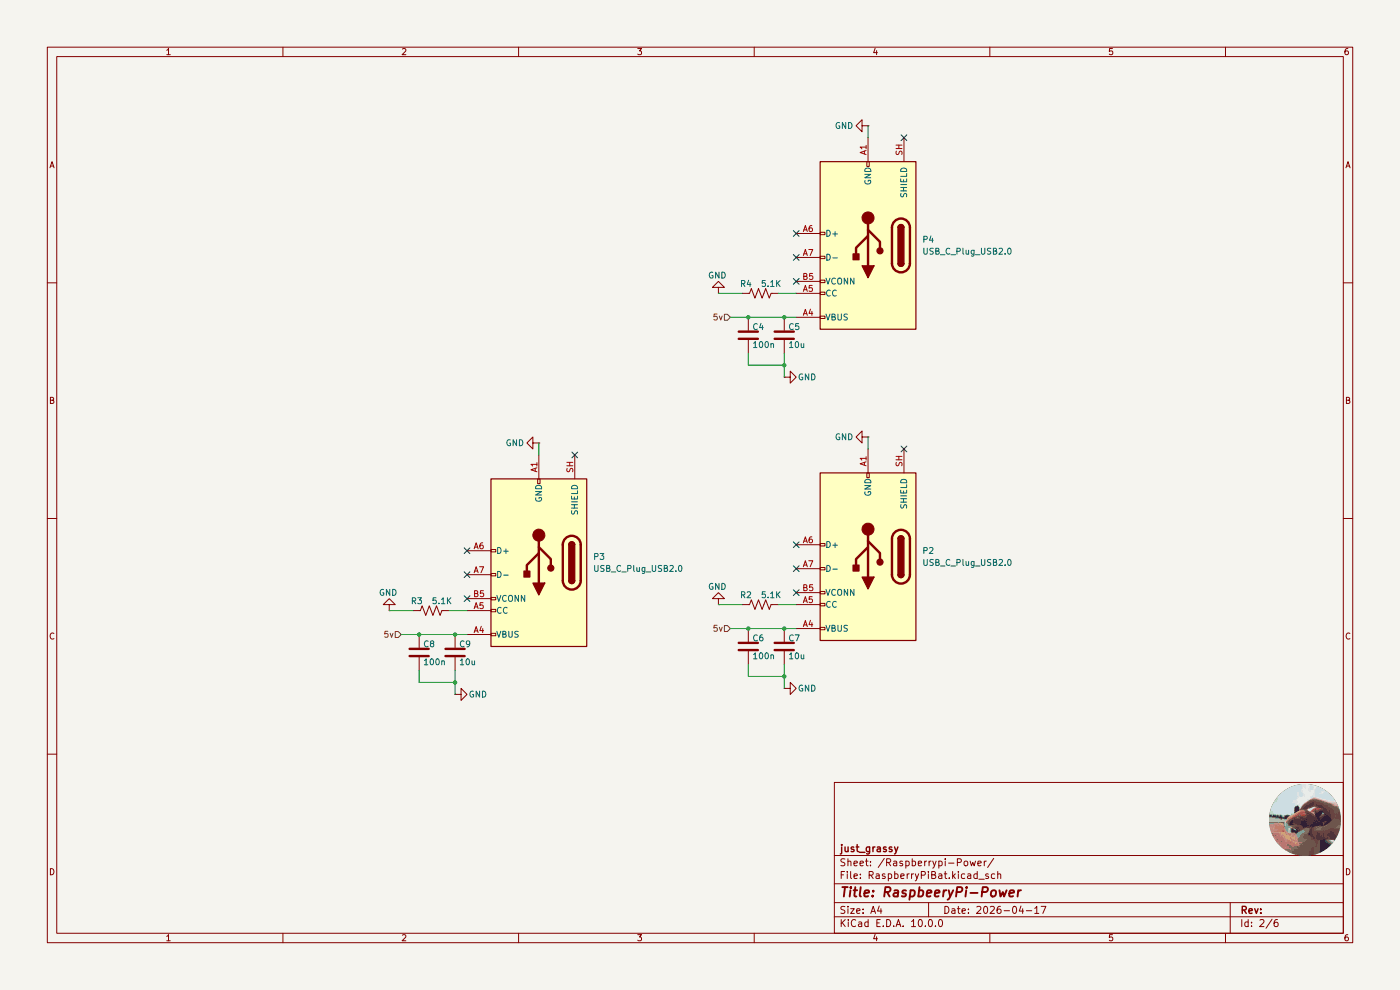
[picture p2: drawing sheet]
(kicad_sch
 (version 20260306)
 (generator "eeschema")
 (generator_version "10.0")
 (paper "A4")
 (title_block
  (title "RaspbeeryPi-Power")
  (date "2026-04-17")
  (company "just_grassy"))
 (lib_symbols
  (symbol "Connector:USB_C_Plug_USB2.0"
   (pin_names
    (offset 1.016)) (exclude_from_sim no) (in_bom yes) (on_board yes)
   (in_pos_files yes)
   (duplicate_pin_numbers_are_jumpers no)
   (property "Reference" "P" (at -10.16 19.05 0) (show_name no) (do_not_autoplace no) (effects (font (size 1.27 1.27)) (justify left)))
   (property "Value" "USB_C_Plug_USB2.0" (at 12.7 19.05 0) (show_name no) (do_not_autoplace no) (effects (font (size 1.27 1.27)) (justify right)))
   (property "Footprint" "" (at 3.81 0 0) (show_name no) (do_not_autoplace no) (hide yes) (effects (font (size 1.27 1.27))))
   (property "Datasheet" "https://www.usb.org/sites/default/files/documents/usb_type-c.zip" (at 3.81 0 0) (show_name no) (do_not_autoplace no) (hide yes) (effects (font (size 1.27 1.27))))
   (property "Description" "USB 2.0-only Type-C Plug connector" (at 0 0 0) (show_name no) (do_not_autoplace no) (hide yes) (effects (font (size 1.27 1.27))))
   (symbol "USB_C_Plug_USB2.0_0_0"
    (rectangle (start -0.254 -17.78) (end 0.254 -16.764) (stroke (width 0) (type default)) (fill (type none)))
    (rectangle (start 10.16 15.494) (end 9.144 14.986) (stroke (width 0) (type default)) (fill (type none)))
    (rectangle (start 10.16 10.414) (end 9.144 9.906) (stroke (width 0) (type default)) (fill (type none)))
    (rectangle (start 10.16 7.874) (end 9.144 7.366) (stroke (width 0) (type default)) (fill (type none)))
    (rectangle (start 10.16 2.794) (end 9.144 2.286) (stroke (width 0) (type default)) (fill (type none)))
    (rectangle (start 10.16 -2.286) (end 9.144 -2.794) (stroke (width 0) (type default)) (fill (type none))))
   (symbol "USB_C_Plug_USB2.0_0_1"
    (rectangle (start -10.16 17.78) (end 10.16 -17.78) (stroke (width 0.254) (type default)) (fill (type background)))
    (polyline (pts (xy -8.89 -3.81) (xy -8.89 3.81)) (stroke (width 0.508) (type default)) (fill (type none)))
    (rectangle (start -7.62 -3.81) (end -6.35 3.81) (stroke (width 0.254) (type default)) (fill (type outline)))
    (arc (start -7.62 3.81) (mid -6.985 4.4423) (end -6.35 3.81) (stroke (width 0.254) (type default)) (fill (type none)))
    (arc (start -7.62 3.81) (mid -6.985 4.4423) (end -6.35 3.81) (stroke (width 0.254) (type default)) (fill (type outline)))
    (arc (start -8.89 3.81) (mid -6.985 5.7067) (end -5.08 3.81) (stroke (width 0.508) (type default)) (fill (type none)))
    (arc (start -5.08 -3.81) (mid -6.985 -5.7067) (end -8.89 -3.81) (stroke (width 0.508) (type default)) (fill (type none)))
    (arc (start -6.35 -3.81) (mid -6.985 -4.4423) (end -7.62 -3.81) (stroke (width 0.254) (type default)) (fill (type none)))
    (arc (start -6.35 -3.81) (mid -6.985 -4.4423) (end -7.62 -3.81) (stroke (width 0.254) (type default)) (fill (type outline)))
    (polyline (pts (xy -5.08 3.81) (xy -5.08 -3.81)) (stroke (width 0.508) (type default)) (fill (type none)))
    (circle (center -2.54 1.143) (radius 0.635) (stroke (width 0.254) (type default)) (fill (type outline)))
    (polyline (pts (xy -1.27 4.318) (xy 0 6.858) (xy 1.27 4.318) (xy -1.27 4.318)) (stroke (width 0.254) (type default)) (fill (type outline)))
    (polyline (pts (xy 0 -2.032) (xy 2.54 0.508) (xy 2.54 1.778)) (stroke (width 0.508) (type default)) (fill (type none)))
    (polyline (pts (xy 0 -3.302) (xy -2.54 -0.762) (xy -2.54 0.508)) (stroke (width 0.508) (type default)) (fill (type none)))
    (polyline (pts (xy 0 -5.842) (xy 0 4.318)) (stroke (width 0.508) (type default)) (fill (type none)))
    (circle (center 0 -5.842) (radius 1.27) (stroke (width 0) (type default)) (fill (type outline)))
    (rectangle (start 1.905 1.778) (end 3.175 3.048) (stroke (width 0.254) (type default)) (fill (type outline))))
   (symbol "USB_C_Plug_USB2.0_1_1"
    (pin passive line (at 0 -22.86 90) (length 5.08) (name "GND" (effects (font (size 1.27 1.27)))) (number "A1" (effects (font (size 1.27 1.27)))))
    (pin passive line (at 15.24 15.24 180) (length 5.08) (name "VBUS" (effects (font (size 1.27 1.27)))) (number "A4" (effects (font (size 1.27 1.27)))))
    (pin bidirectional line (at 15.24 10.16 180) (length 5.08) (name "CC" (effects (font (size 1.27 1.27)))) (number "A5" (effects (font (size 1.27 1.27)))))
    (pin bidirectional line (at 15.24 -2.54 180) (length 5.08) (name "D+" (effects (font (size 1.27 1.27)))) (number "A6" (effects (font (size 1.27 1.27)))))
    (pin bidirectional line (at 15.24 2.54 180) (length 5.08) (name "D-" (effects (font (size 1.27 1.27)))) (number "A7" (effects (font (size 1.27 1.27)))))
    (pin passive line (at 15.24 15.24 180) (length 5.08) (hide yes) (name "VBUS" (effects (font (size 1.27 1.27)))) (number "A9" (effects (font (size 1.27 1.27)))))
    (pin passive line (at 0 -22.86 90) (length 5.08) (hide yes) (name "GND" (effects (font (size 1.27 1.27)))) (number "A12" (effects (font (size 1.27 1.27)))))
    (pin passive line (at 0 -22.86 90) (length 5.08) (hide yes) (name "GND" (effects (font (size 1.27 1.27)))) (number "B1" (effects (font (size 1.27 1.27)))))
    (pin passive line (at 15.24 15.24 180) (length 5.08) (hide yes) (name "VBUS" (effects (font (size 1.27 1.27)))) (number "B4" (effects (font (size 1.27 1.27)))))
    (pin bidirectional line (at 15.24 7.62 180) (length 5.08) (name "VCONN" (effects (font (size 1.27 1.27)))) (number "B5" (effects (font (size 1.27 1.27)))))
    (pin passive line (at 15.24 15.24 180) (length 5.08) (hide yes) (name "VBUS" (effects (font (size 1.27 1.27)))) (number "B9" (effects (font (size 1.27 1.27)))))
    (pin passive line (at 0 -22.86 90) (length 5.08) (hide yes) (name "GND" (effects (font (size 1.27 1.27)))) (number "B12" (effects (font (size 1.27 1.27)))))
    (pin passive line (at -7.62 -22.86 90) (length 5.08) (name "SHIELD" (effects (font (size 1.27 1.27)))) (number "SH" (effects (font (size 1.27 1.27))))))
   (embedded_fonts no))
  (symbol "Device:C"
   (pin_numbers (hide yes))
   (pin_names
    (offset 0.254)) (exclude_from_sim no) (in_bom yes) (on_board yes)
   (in_pos_files yes)
   (duplicate_pin_numbers_are_jumpers no)
   (property "Reference" "C" (at 0.635 2.54 0) (show_name no) (do_not_autoplace no) (effects (font (size 1.27 1.27)) (justify left)))
   (property "Value" "C" (at 0.635 -2.54 0) (show_name no) (do_not_autoplace no) (effects (font (size 1.27 1.27)) (justify left)))
   (property "Footprint" "" (at 0.9652 -3.81 0) (show_name no) (do_not_autoplace no) (hide yes) (effects (font (size 1.27 1.27))))
   (property "Datasheet" "" (at 0 0 0) (show_name no) (do_not_autoplace no) (hide yes) (effects (font (size 1.27 1.27))))
   (property "Description" "Unpolarized capacitor" (at 0 0 0) (show_name no) (do_not_autoplace no) (hide yes) (effects (font (size 1.27 1.27))))
   (symbol "C_0_1"
    (polyline (pts (xy -2.032 0.762) (xy 2.032 0.762)) (stroke (width 0.508) (type default)) (fill (type none)))
    (polyline (pts (xy -2.032 -0.762) (xy 2.032 -0.762)) (stroke (width 0.508) (type default)) (fill (type none))))
   (symbol "C_1_1"
    (pin passive line (at 0 3.81 270) (length 2.794) (name "" (effects (font (size 1.27 1.27)))) (number "1" (effects (font (size 1.27 1.27)))))
    (pin passive line (at 0 -3.81 90) (length 2.794) (name "" (effects (font (size 1.27 1.27)))) (number "2" (effects (font (size 1.27 1.27))))))
   (embedded_fonts no))
  (symbol "PCM_SparkFun-Resistor:R"
   (pin_numbers (hide yes))
   (pin_names
    (offset 0)) (exclude_from_sim no) (in_bom yes) (on_board yes)
   (in_pos_files yes)
   (duplicate_pin_numbers_are_jumpers no)
   (property "Reference" "R" (at 0 -2.54 0) (show_name no) (do_not_autoplace no) (effects (font (size 1.27 1.27))))
   (property "Value" "1k" (at 0 2.54 0) (show_name no) (do_not_autoplace no) (effects (font (size 1.27 1.27))))
   (property "Footprint" "PCM_SparkFun-Resistor:R_0603_1608Metric" (at 0 -4.572 0) (show_name no) (do_not_autoplace no) (hide yes) (effects (font (size 1.27 1.27))))
   (property "Datasheet" "https://www.vishay.com/docs/20035/dcrcwe3.pdf" (at -1.27 -8.89 0) (show_name no) (do_not_autoplace no) (hide yes) (effects (font (size 1.27 1.27))))
   (property "Description" "Resistor" (at 0 -11.43 0) (show_name no) (do_not_autoplace no) (hide yes) (effects (font (size 1.27 1.27))))
   (property "PROD_ID" "RES-07856" (at 0 -6.858 0) (show_name no) (do_not_autoplace no) (hide yes) (effects (font (size 1.27 1.27))))
   (symbol "R_0_1"
    (polyline (pts (xy -2.286 0) (xy -2.54 0)) (stroke (width 0) (type default)) (fill (type none)))
    (polyline (pts (xy -0.762 0) (xy -1.143 -1.016) (xy -1.524 0) (xy -1.905 1.016) (xy -2.286 0)) (stroke (width 0) (type default)) (fill (type none)))
    (polyline (pts (xy 0.762 0) (xy 0.381 -1.016) (xy 0 0) (xy -0.381 1.016) (xy -0.762 0)) (stroke (width 0) (type default)) (fill (type none)))
    (polyline (pts (xy 2.286 0) (xy 2.54 0)) (stroke (width 0) (type default)) (fill (type none)))
    (polyline (pts (xy 2.286 0) (xy 1.905 -1.016) (xy 1.524 0) (xy 1.143 1.016) (xy 0.762 0)) (stroke (width 0) (type default)) (fill (type none))))
   (symbol "R_1_1"
    (pin passive line (at 3.81 0 180) (length 1.27) (name "" (effects (font (size 1.27 1.27)))) (number "1" (effects (font (size 1.27 1.27)))))
    (pin passive line (at -3.81 0 0) (length 1.27) (name "" (effects (font (size 1.27 1.27)))) (number "2" (effects (font (size 1.27 1.27))))))
   (embedded_fonts no))
  (symbol "power:GND"
   (power global)
   (pin_numbers (hide yes))
   (pin_names
    (offset 0) (hide yes)) (exclude_from_sim no) (in_bom yes) (on_board yes)
   (in_pos_files yes)
   (duplicate_pin_numbers_are_jumpers no)
   (property "Reference" "#PWR" (at 0 -6.35 0) (show_name no) (do_not_autoplace no) (hide yes) (effects (font (size 1.27 1.27))))
   (property "Value" "GND" (at 0 -3.81 0) (show_name no) (do_not_autoplace no) (effects (font (size 1.27 1.27))))
   (property "Footprint" "" (at 0 0 0) (show_name no) (do_not_autoplace no) (hide yes) (effects (font (size 1.27 1.27))))
   (property "Datasheet" "" (at 0 0 0) (show_name no) (do_not_autoplace no) (hide yes) (effects (font (size 1.27 1.27))))
   (property "Description" "Power symbol creates a global label with name \"GND\" , ground" (at 0 0 0) (show_name no) (do_not_autoplace no) (hide yes) (effects (font (size 1.27 1.27))))
   (symbol "GND_0_1"
    (polyline (pts (xy 0 0) (xy 0 -1.27) (xy 1.27 -1.27) (xy 0 -2.54) (xy -1.27 -1.27) (xy 0 -1.27)) (stroke (width 0) (type default)) (fill (type none))))
   (symbol "GND_1_1"
    (pin power_in line (at 0 0 270) (length 0) (name "" (effects (font (size 1.27 1.27)))) (number "1" (effects (font (size 1.27 1.27))))))
   (embedded_fonts no)))
 (junction
  (at 166.37 133.35)
  (diameter 0)
  (color 0 0 0 0))
 (junction
  (at 166.37 77.47)
  (diameter 0)
  (color 0 0 0 0))
 (junction
  (at 158.75 133.35)
  (diameter 0)
  (color 0 0 0 0))
 (junction
  (at 166.37 67.31)
  (diameter 0)
  (color 0 0 0 0))
 (junction
  (at 96.52 144.78)
  (diameter 0)
  (color 0 0 0 0))
 (junction
  (at 88.9 134.62)
  (diameter 0)
  (color 0 0 0 0))
 (junction
  (at 158.75 67.31)
  (diameter 0)
  (color 0 0 0 0))
 (junction
  (at 166.37 143.51)
  (diameter 0)
  (color 0 0 0 0))
 (junction
  (at 96.52 134.62)
  (diameter 0)
  (color 0 0 0 0))
 (no_connect
  (at 191.77 29.21))
 (no_connect
  (at 99.06 127))
 (no_connect
  (at 99.06 121.92))
 (no_connect
  (at 121.92 96.52))
 (no_connect
  (at 168.91 120.65))
 (no_connect
  (at 191.77 95.25))
 (no_connect
  (at 168.91 125.73))
 (no_connect
  (at 99.06 116.84))
 (no_connect
  (at 168.91 54.61))
 (no_connect
  (at 168.91 49.53))
 (no_connect
  (at 168.91 115.57))
 (no_connect
  (at 168.91 59.69))
 (wire
  (pts (xy 88.9 144.78) (xy 96.52 144.78))
  (stroke (width 0) (type default)))
 (wire
  (pts (xy 166.37 67.31) (xy 168.91 67.31))
  (stroke (width 0) (type default)))
 (wire
  (pts (xy 158.75 77.47) (xy 166.37 77.47))
  (stroke (width 0) (type default)))
 (wire
  (pts (xy 154.94 133.35) (xy 158.75 133.35))
  (stroke (width 0) (type default)))
 (wire
  (pts (xy 158.75 143.51) (xy 166.37 143.51))
  (stroke (width 0) (type default)))
 (wire
  (pts (xy 96.52 144.78) (xy 96.52 147.32))
  (stroke (width 0) (type default)))
 (wire
  (pts (xy 96.52 134.62) (xy 99.06 134.62))
  (stroke (width 0) (type default)))
 (wire
  (pts (xy 95.25 129.54) (xy 99.06 129.54))
  (stroke (width 0) (type default)))
 (wire
  (pts (xy 166.37 77.47) (xy 166.37 80.01))
  (stroke (width 0) (type default)))
 (wire
  (pts (xy 166.37 143.51) (xy 166.37 146.05))
  (stroke (width 0) (type default)))
 (wire
  (pts (xy 158.75 77.47) (xy 158.75 74.93))
  (stroke (width 0) (type default)))
 (wire
  (pts (xy 88.9 144.78) (xy 88.9 142.24))
  (stroke (width 0) (type default)))
 (wire
  (pts (xy 158.75 67.31) (xy 166.37 67.31))
  (stroke (width 0) (type default)))
 (wire
  (pts (xy 88.9 134.62) (xy 96.52 134.62))
  (stroke (width 0) (type default)))
 (wire
  (pts (xy 82.55 129.54) (xy 87.63 129.54))
  (stroke (width 0) (type default)))
 (wire
  (pts (xy 158.75 143.51) (xy 158.75 140.97))
  (stroke (width 0) (type default)))
 (wire
  (pts (xy 184.15 26.67) (xy 184.15 29.21))
  (stroke (width 0) (type default)))
 (wire
  (pts (xy 158.75 133.35) (xy 166.37 133.35))
  (stroke (width 0) (type default)))
 (wire
  (pts (xy 166.37 143.51) (xy 166.37 140.97))
  (stroke (width 0) (type default)))
 (wire
  (pts (xy 165.1 62.23) (xy 168.91 62.23))
  (stroke (width 0) (type default)))
 (wire
  (pts (xy 165.1 128.27) (xy 168.91 128.27))
  (stroke (width 0) (type default)))
 (wire
  (pts (xy 152.4 128.27) (xy 157.48 128.27))
  (stroke (width 0) (type default)))
 (wire
  (pts (xy 96.52 144.78) (xy 96.52 142.24))
  (stroke (width 0) (type default)))
 (wire
  (pts (xy 166.37 77.47) (xy 166.37 74.93))
  (stroke (width 0) (type default)))
 (wire
  (pts (xy 184.15 92.71) (xy 184.15 95.25))
  (stroke (width 0) (type default)))
 (wire
  (pts (xy 152.4 62.23) (xy 157.48 62.23))
  (stroke (width 0) (type default)))
 (wire
  (pts (xy 114.3 93.98) (xy 114.3 96.52))
  (stroke (width 0) (type default)))
 (wire
  (pts (xy 154.94 67.31) (xy 158.75 67.31))
  (stroke (width 0) (type default)))
 (wire
  (pts (xy 166.37 133.35) (xy 168.91 133.35))
  (stroke (width 0) (type default)))
 (wire
  (pts (xy 85.09 134.62) (xy 88.9 134.62))
  (stroke (width 0) (type default)))
 (image
  (at 276.86 173.99)
  (scale 0.391301)
  (data))
 (hierarchical_label "5v"
  (shape input)
  (at 85.09 134.62 180)
  (effects (font (size 1.27 1.27)) (justify right)))
 (hierarchical_label "5v"
  (shape input)
  (at 154.94 133.35 180)
  (effects (font (size 1.27 1.27)) (justify right)))
 (hierarchical_label "5v"
  (shape input)
  (at 154.94 67.31 180)
  (effects (font (size 1.27 1.27)) (justify right)))
 (symbol
  (lib_id "power:GND")
  (at 184.15 26.67 270)
  (unit 1)
  (body_style 1)
  (exclude_from_sim no)
  (in_bom yes)
  (on_board yes)
  (in_pos_files yes)
  (dnp no)
  (property "Reference" "#PWR017" (at 177.8 26.67 0) (hide yes) (show_name no) (do_not_autoplace no) (effects (font (size 1.27 1.27))))
  (property "Value" "GND" (at 181.102 26.67 90) (show_name no) (do_not_autoplace no) (effects (font (size 1.27 1.27)) (justify right)))
  (property "Footprint" "" (at 184.15 26.67 0) (hide yes) (show_name no) (do_not_autoplace no) (effects (font (size 1.27 1.27))))
  (property "Datasheet" "" (at 184.15 26.67 0) (hide yes) (show_name no) (do_not_autoplace no) (effects (font (size 1.27 1.27))))
  (property "Description" "Power symbol creates a global label with name \"GND\" , ground" (at 184.15 26.67 0) (hide yes) (show_name no) (do_not_autoplace no) (effects (font (size 1.27 1.27))))
  (pin "1"))
 (symbol
  (lib_id "Connector:USB_C_Plug_USB2.0")
  (at 114.3 119.38 180)
  (unit 1)
  (body_style 1)
  (exclude_from_sim no)
  (in_bom yes)
  (on_board yes)
  (in_pos_files yes)
  (dnp no)
  (fields_autoplaced yes)
  (property "Reference" "P3" (at 125.73 118.1099 0) (show_name no) (do_not_autoplace no) (effects (font (size 1.27 1.27)) (justify right)))
  (property "Value" "USB_C_Plug_USB2.0" (at 125.73 120.6499 0) (show_name no) (do_not_autoplace no) (effects (font (size 1.27 1.27)) (justify right)))
  (property "Footprint" "Connector_USB:USB_C_Receptacle_GCT_USB4105-xx-A_16P_TopMnt_Horizontal" (at 110.49 119.38 0) (hide yes) (show_name no) (do_not_autoplace no) (effects (font (size 1.27 1.27))))
  (property "Datasheet" "https://www.usb.org/sites/default/files/documents/usb_type-c.zip" (at 110.49 119.38 0) (hide yes) (show_name no) (do_not_autoplace no) (effects (font (size 1.27 1.27))))
  (property "Description" "USB 2.0-only Type-C Plug connector" (at 114.3 119.38 0) (hide yes) (show_name no) (do_not_autoplace no) (effects (font (size 1.27 1.27))))
  (pin "A5")
  (pin "A1")
  (pin "A4")
  (pin "A7")
  (pin "A9")
  (pin "A6")
  (pin "A12")
  (pin "B1")
  (pin "B4")
  (pin "B5")
  (pin "B9")
  (pin "B12")
  (pin "SH"))
 (symbol
  (lib_id "Connector:USB_C_Plug_USB2.0")
  (at 184.15 118.11 180)
  (unit 1)
  (body_style 1)
  (exclude_from_sim no)
  (in_bom yes)
  (on_board yes)
  (in_pos_files yes)
  (dnp no)
  (fields_autoplaced yes)
  (property "Reference" "P2" (at 195.58 116.8399 0) (show_name no) (do_not_autoplace no) (effects (font (size 1.27 1.27)) (justify right)))
  (property "Value" "USB_C_Plug_USB2.0" (at 195.58 119.3799 0) (show_name no) (do_not_autoplace no) (effects (font (size 1.27 1.27)) (justify right)))
  (property "Footprint" "Connector_USB:USB_C_Receptacle_GCT_USB4105-xx-A_16P_TopMnt_Horizontal" (at 180.34 118.11 0) (hide yes) (show_name no) (do_not_autoplace no) (effects (font (size 1.27 1.27))))
  (property "Datasheet" "https://www.usb.org/sites/default/files/documents/usb_type-c.zip" (at 180.34 118.11 0) (hide yes) (show_name no) (do_not_autoplace no) (effects (font (size 1.27 1.27))))
  (property "Description" "USB 2.0-only Type-C Plug connector" (at 184.15 118.11 0) (hide yes) (show_name no) (do_not_autoplace no) (effects (font (size 1.27 1.27))))
  (pin "A5")
  (pin "A1")
  (pin "A4")
  (pin "A7")
  (pin "A9")
  (pin "A6")
  (pin "A12")
  (pin "B1")
  (pin "B4")
  (pin "B5")
  (pin "B9")
  (pin "B12")
  (pin "SH"))
 (symbol
  (lib_id "power:GND")
  (at 114.3 93.98 270)
  (unit 1)
  (body_style 1)
  (exclude_from_sim no)
  (in_bom yes)
  (on_board yes)
  (in_pos_files yes)
  (dnp no)
  (property "Reference" "#PWR020" (at 107.95 93.98 0) (hide yes) (show_name no) (do_not_autoplace no) (effects (font (size 1.27 1.27))))
  (property "Value" "GND" (at 111.252 93.98 90) (show_name no) (do_not_autoplace no) (effects (font (size 1.27 1.27)) (justify right)))
  (property "Footprint" "" (at 114.3 93.98 0) (hide yes) (show_name no) (do_not_autoplace no) (effects (font (size 1.27 1.27))))
  (property "Datasheet" "" (at 114.3 93.98 0) (hide yes) (show_name no) (do_not_autoplace no) (effects (font (size 1.27 1.27))))
  (property "Description" "Power symbol creates a global label with name \"GND\" , ground" (at 114.3 93.98 0) (hide yes) (show_name no) (do_not_autoplace no) (effects (font (size 1.27 1.27))))
  (pin "1"))
 (symbol
  (lib_id "power:GND")
  (at 96.52 147.32 90)
  (unit 1)
  (body_style 1)
  (exclude_from_sim no)
  (in_bom yes)
  (on_board yes)
  (in_pos_files yes)
  (dnp no)
  (property "Reference" "#PWR019" (at 102.87 147.32 0) (hide yes) (show_name no) (do_not_autoplace no) (effects (font (size 1.27 1.27))))
  (property "Value" "GND" (at 99.314 147.32 90) (show_name no) (do_not_autoplace no) (effects (font (size 1.27 1.27)) (justify right)))
  (property "Footprint" "" (at 96.52 147.32 0) (hide yes) (show_name no) (do_not_autoplace no) (effects (font (size 1.27 1.27))))
  (property "Datasheet" "" (at 96.52 147.32 0) (hide yes) (show_name no) (do_not_autoplace no) (effects (font (size 1.27 1.27))))
  (property "Description" "Power symbol creates a global label with name \"GND\" , ground" (at 96.52 147.32 0) (hide yes) (show_name no) (do_not_autoplace no) (effects (font (size 1.27 1.27))))
  (pin "1"))
 (symbol
  (lib_id "power:GND")
  (at 166.37 80.01 90)
  (unit 1)
  (body_style 1)
  (exclude_from_sim no)
  (in_bom yes)
  (on_board yes)
  (in_pos_files yes)
  (dnp no)
  (property "Reference" "#PWR014" (at 172.72 80.01 0) (hide yes) (show_name no) (do_not_autoplace no) (effects (font (size 1.27 1.27))))
  (property "Value" "GND" (at 169.164 80.01 90) (show_name no) (do_not_autoplace no) (effects (font (size 1.27 1.27)) (justify right)))
  (property "Footprint" "" (at 166.37 80.01 0) (hide yes) (show_name no) (do_not_autoplace no) (effects (font (size 1.27 1.27))))
  (property "Datasheet" "" (at 166.37 80.01 0) (hide yes) (show_name no) (do_not_autoplace no) (effects (font (size 1.27 1.27))))
  (property "Description" "Power symbol creates a global label with name \"GND\" , ground" (at 166.37 80.01 0) (hide yes) (show_name no) (do_not_autoplace no) (effects (font (size 1.27 1.27))))
  (pin "1"))
 (symbol
  (lib_id "Device:C")
  (at 158.75 71.12 0)
  (unit 1)
  (body_style 1)
  (exclude_from_sim no)
  (in_bom yes)
  (on_board yes)
  (in_pos_files yes)
  (dnp no)
  (property "Reference" "C4" (at 159.512 69.342 0) (show_name no) (do_not_autoplace no) (effects (font (size 1.27 1.27)) (justify left)))
  (property "Value" "100n" (at 159.512 73.152 0) (show_name no) (do_not_autoplace no) (effects (font (size 1.27 1.27)) (justify left)))
  (property "Footprint" "Capacitor_SMD:C_0402_1005Metric" (at 159.7152 74.93 0) (hide yes) (show_name no) (do_not_autoplace no) (effects (font (size 1.27 1.27))))
  (property "Datasheet" "" (at 158.75 71.12 0) (hide yes) (show_name no) (do_not_autoplace no) (effects (font (size 1.27 1.27))))
  (property "Description" "Unpolarized capacitor" (at 158.75 71.12 0) (hide yes) (show_name no) (do_not_autoplace no) (effects (font (size 1.27 1.27))))
  (pin "2")
  (pin "1"))
 (symbol
  (lib_id "Device:C")
  (at 96.52 138.43 0)
  (unit 1)
  (body_style 1)
  (exclude_from_sim no)
  (in_bom yes)
  (on_board yes)
  (in_pos_files yes)
  (dnp no)
  (property "Reference" "C9" (at 97.282 136.652 0) (show_name no) (do_not_autoplace no) (effects (font (size 1.27 1.27)) (justify left)))
  (property "Value" "10u" (at 97.282 140.462 0) (show_name no) (do_not_autoplace no) (effects (font (size 1.27 1.27)) (justify left)))
  (property "Footprint" "Capacitor_SMD:C_0805_2012Metric" (at 97.4852 142.24 0) (hide yes) (show_name no) (do_not_autoplace no) (effects (font (size 1.27 1.27))))
  (property "Datasheet" "" (at 96.52 138.43 0) (hide yes) (show_name no) (do_not_autoplace no) (effects (font (size 1.27 1.27))))
  (property "Description" "Unpolarized capacitor" (at 96.52 138.43 0) (hide yes) (show_name no) (do_not_autoplace no) (effects (font (size 1.27 1.27))))
  (pin "2")
  (pin "1"))
 (symbol
  (lib_id "power:GND")
  (at 152.4 128.27 180)
  (unit 1)
  (body_style 1)
  (exclude_from_sim no)
  (in_bom yes)
  (on_board yes)
  (in_pos_files yes)
  (dnp no)
  (property "Reference" "#PWR015" (at 152.4 121.92 0) (hide yes) (show_name no) (do_not_autoplace no) (effects (font (size 1.27 1.27))))
  (property "Value" "GND" (at 150.114 124.46 0) (show_name no) (do_not_autoplace no) (effects (font (size 1.27 1.27)) (justify right)))
  (property "Footprint" "" (at 152.4 128.27 0) (hide yes) (show_name no) (do_not_autoplace no) (effects (font (size 1.27 1.27))))
  (property "Datasheet" "" (at 152.4 128.27 0) (hide yes) (show_name no) (do_not_autoplace no) (effects (font (size 1.27 1.27))))
  (property "Description" "Power symbol creates a global label with name \"GND\" , ground" (at 152.4 128.27 0) (hide yes) (show_name no) (do_not_autoplace no) (effects (font (size 1.27 1.27))))
  (pin "1"))
 (symbol
  (lib_id "power:GND")
  (at 82.55 129.54 180)
  (unit 1)
  (body_style 1)
  (exclude_from_sim no)
  (in_bom yes)
  (on_board yes)
  (in_pos_files yes)
  (dnp no)
  (property "Reference" "#PWR018" (at 82.55 123.19 0) (hide yes) (show_name no) (do_not_autoplace no) (effects (font (size 1.27 1.27))))
  (property "Value" "GND" (at 80.264 125.73 0) (show_name no) (do_not_autoplace no) (effects (font (size 1.27 1.27)) (justify right)))
  (property "Footprint" "" (at 82.55 129.54 0) (hide yes) (show_name no) (do_not_autoplace no) (effects (font (size 1.27 1.27))))
  (property "Datasheet" "" (at 82.55 129.54 0) (hide yes) (show_name no) (do_not_autoplace no) (effects (font (size 1.27 1.27))))
  (property "Description" "Power symbol creates a global label with name \"GND\" , ground" (at 82.55 129.54 0) (hide yes) (show_name no) (do_not_autoplace no) (effects (font (size 1.27 1.27))))
  (pin "1"))
 (symbol
  (lib_id "Connector:USB_C_Plug_USB2.0")
  (at 184.15 52.07 180)
  (unit 1)
  (body_style 1)
  (exclude_from_sim no)
  (in_bom yes)
  (on_board yes)
  (in_pos_files yes)
  (dnp no)
  (fields_autoplaced yes)
  (property "Reference" "P4" (at 195.58 50.7999 0) (show_name no) (do_not_autoplace no) (effects (font (size 1.27 1.27)) (justify right)))
  (property "Value" "USB_C_Plug_USB2.0" (at 195.58 53.3399 0) (show_name no) (do_not_autoplace no) (effects (font (size 1.27 1.27)) (justify right)))
  (property "Footprint" "Connector_USB:USB_C_Receptacle_GCT_USB4105-xx-A_16P_TopMnt_Horizontal" (at 180.34 52.07 0) (hide yes) (show_name no) (do_not_autoplace no) (effects (font (size 1.27 1.27))))
  (property "Datasheet" "https://www.usb.org/sites/default/files/documents/usb_type-c.zip" (at 180.34 52.07 0) (hide yes) (show_name no) (do_not_autoplace no) (effects (font (size 1.27 1.27))))
  (property "Description" "USB 2.0-only Type-C Plug connector" (at 184.15 52.07 0) (hide yes) (show_name no) (do_not_autoplace no) (effects (font (size 1.27 1.27))))
  (pin "A5")
  (pin "A1")
  (pin "A4")
  (pin "A7")
  (pin "A9")
  (pin "A6")
  (pin "A12")
  (pin "B1")
  (pin "B4")
  (pin "B5")
  (pin "B9")
  (pin "B12")
  (pin "SH"))
 (symbol
  (lib_id "power:GND")
  (at 184.15 92.71 270)
  (unit 1)
  (body_style 1)
  (exclude_from_sim no)
  (in_bom yes)
  (on_board yes)
  (in_pos_files yes)
  (dnp no)
  (property "Reference" "#PWR021" (at 177.8 92.71 0) (hide yes) (show_name no) (do_not_autoplace no) (effects (font (size 1.27 1.27))))
  (property "Value" "GND" (at 181.102 92.71 90) (show_name no) (do_not_autoplace no) (effects (font (size 1.27 1.27)) (justify right)))
  (property "Footprint" "" (at 184.15 92.71 0) (hide yes) (show_name no) (do_not_autoplace no) (effects (font (size 1.27 1.27))))
  (property "Datasheet" "" (at 184.15 92.71 0) (hide yes) (show_name no) (do_not_autoplace no) (effects (font (size 1.27 1.27))))
  (property "Description" "Power symbol creates a global label with name \"GND\" , ground" (at 184.15 92.71 0) (hide yes) (show_name no) (do_not_autoplace no) (effects (font (size 1.27 1.27))))
  (pin "1"))
 (symbol
  (lib_id "PCM_SparkFun-Resistor:R")
  (at 161.29 62.23 0)
  (unit 1)
  (body_style 1)
  (exclude_from_sim no)
  (in_bom yes)
  (on_board yes)
  (in_pos_files yes)
  (dnp no)
  (property "Reference" "R4" (at 158.242 60.198 0) (show_name no) (do_not_autoplace no) (effects (font (size 1.27 1.27))))
  (property "Value" "5.1K" (at 163.576 60.198 0) (show_name no) (do_not_autoplace no) (effects (font (size 1.27 1.27))))
  (property "Footprint" "PCM_SparkFun-Resistor:R_0603_1608Metric" (at 161.29 66.802 0) (hide yes) (show_name no) (do_not_autoplace no) (effects (font (size 1.27 1.27))))
  (property "Datasheet" "https://www.vishay.com/docs/20035/dcrcwe3.pdf" (at 160.02 71.12 0) (hide yes) (show_name no) (do_not_autoplace no) (effects (font (size 1.27 1.27))))
  (property "Description" "Resistor" (at 161.29 73.66 0) (hide yes) (show_name no) (do_not_autoplace no) (effects (font (size 1.27 1.27))))
  (property "PROD_ID" "RES-07856" (at 161.29 69.088 0) (hide yes) (show_name no) (do_not_autoplace no) (effects (font (size 1.27 1.27))))
  (pin "2")
  (pin "1"))
 (symbol
  (lib_id "Device:C")
  (at 88.9 138.43 0)
  (unit 1)
  (body_style 1)
  (exclude_from_sim no)
  (in_bom yes)
  (on_board yes)
  (in_pos_files yes)
  (dnp no)
  (property "Reference" "C8" (at 89.662 136.652 0) (show_name no) (do_not_autoplace no) (effects (font (size 1.27 1.27)) (justify left)))
  (property "Value" "100n" (at 89.662 140.462 0) (show_name no) (do_not_autoplace no) (effects (font (size 1.27 1.27)) (justify left)))
  (property "Footprint" "Capacitor_SMD:C_0402_1005Metric" (at 89.8652 142.24 0) (hide yes) (show_name no) (do_not_autoplace no) (effects (font (size 1.27 1.27))))
  (property "Datasheet" "" (at 88.9 138.43 0) (hide yes) (show_name no) (do_not_autoplace no) (effects (font (size 1.27 1.27))))
  (property "Description" "Unpolarized capacitor" (at 88.9 138.43 0) (hide yes) (show_name no) (do_not_autoplace no) (effects (font (size 1.27 1.27))))
  (pin "2")
  (pin "1"))
 (symbol
  (lib_id "Device:C")
  (at 166.37 71.12 0)
  (unit 1)
  (body_style 1)
  (exclude_from_sim no)
  (in_bom yes)
  (on_board yes)
  (in_pos_files yes)
  (dnp no)
  (property "Reference" "C5" (at 167.132 69.342 0) (show_name no) (do_not_autoplace no) (effects (font (size 1.27 1.27)) (justify left)))
  (property "Value" "10u" (at 167.132 73.152 0) (show_name no) (do_not_autoplace no) (effects (font (size 1.27 1.27)) (justify left)))
  (property "Footprint" "Capacitor_SMD:C_0805_2012Metric" (at 167.3352 74.93 0) (hide yes) (show_name no) (do_not_autoplace no) (effects (font (size 1.27 1.27))))
  (property "Datasheet" "" (at 166.37 71.12 0) (hide yes) (show_name no) (do_not_autoplace no) (effects (font (size 1.27 1.27))))
  (property "Description" "Unpolarized capacitor" (at 166.37 71.12 0) (hide yes) (show_name no) (do_not_autoplace no) (effects (font (size 1.27 1.27))))
  (pin "2")
  (pin "1"))
 (symbol
  (lib_id "PCM_SparkFun-Resistor:R")
  (at 161.29 128.27 0)
  (unit 1)
  (body_style 1)
  (exclude_from_sim no)
  (in_bom yes)
  (on_board yes)
  (in_pos_files yes)
  (dnp no)
  (property "Reference" "R2" (at 158.242 126.238 0) (show_name no) (do_not_autoplace no) (effects (font (size 1.27 1.27))))
  (property "Value" "5.1K" (at 163.576 126.238 0) (show_name no) (do_not_autoplace no) (effects (font (size 1.27 1.27))))
  (property "Footprint" "PCM_SparkFun-Resistor:R_0603_1608Metric" (at 161.29 132.842 0) (hide yes) (show_name no) (do_not_autoplace no) (effects (font (size 1.27 1.27))))
  (property "Datasheet" "https://www.vishay.com/docs/20035/dcrcwe3.pdf" (at 160.02 137.16 0) (hide yes) (show_name no) (do_not_autoplace no) (effects (font (size 1.27 1.27))))
  (property "Description" "Resistor" (at 161.29 139.7 0) (hide yes) (show_name no) (do_not_autoplace no) (effects (font (size 1.27 1.27))))
  (property "PROD_ID" "RES-07856" (at 161.29 135.128 0) (hide yes) (show_name no) (do_not_autoplace no) (effects (font (size 1.27 1.27))))
  (pin "2")
  (pin "1"))
 (symbol
  (lib_id "Device:C")
  (at 166.37 137.16 0)
  (unit 1)
  (body_style 1)
  (exclude_from_sim no)
  (in_bom yes)
  (on_board yes)
  (in_pos_files yes)
  (dnp no)
  (property "Reference" "C7" (at 167.132 135.382 0) (show_name no) (do_not_autoplace no) (effects (font (size 1.27 1.27)) (justify left)))
  (property "Value" "10u" (at 167.132 139.192 0) (show_name no) (do_not_autoplace no) (effects (font (size 1.27 1.27)) (justify left)))
  (property "Footprint" "Capacitor_SMD:C_0805_2012Metric" (at 167.3352 140.97 0) (hide yes) (show_name no) (do_not_autoplace no) (effects (font (size 1.27 1.27))))
  (property "Datasheet" "" (at 166.37 137.16 0) (hide yes) (show_name no) (do_not_autoplace no) (effects (font (size 1.27 1.27))))
  (property "Description" "Unpolarized capacitor" (at 166.37 137.16 0) (hide yes) (show_name no) (do_not_autoplace no) (effects (font (size 1.27 1.27))))
  (pin "2")
  (pin "1"))
 (symbol
  (lib_id "PCM_SparkFun-Resistor:R")
  (at 91.44 129.54 0)
  (unit 1)
  (body_style 1)
  (exclude_from_sim no)
  (in_bom yes)
  (on_board yes)
  (in_pos_files yes)
  (dnp no)
  (property "Reference" "R3" (at 88.392 127.508 0) (show_name no) (do_not_autoplace no) (effects (font (size 1.27 1.27))))
  (property "Value" "5.1K" (at 93.726 127.508 0) (show_name no) (do_not_autoplace no) (effects (font (size 1.27 1.27))))
  (property "Footprint" "PCM_SparkFun-Resistor:R_0603_1608Metric" (at 91.44 134.112 0) (hide yes) (show_name no) (do_not_autoplace no) (effects (font (size 1.27 1.27))))
  (property "Datasheet" "https://www.vishay.com/docs/20035/dcrcwe3.pdf" (at 90.17 138.43 0) (hide yes) (show_name no) (do_not_autoplace no) (effects (font (size 1.27 1.27))))
  (property "Description" "Resistor" (at 91.44 140.97 0) (hide yes) (show_name no) (do_not_autoplace no) (effects (font (size 1.27 1.27))))
  (property "PROD_ID" "RES-07856" (at 91.44 136.398 0) (hide yes) (show_name no) (do_not_autoplace no) (effects (font (size 1.27 1.27))))
  (pin "2")
  (pin "1"))
 (symbol
  (lib_id "power:GND")
  (at 166.37 146.05 90)
  (unit 1)
  (body_style 1)
  (exclude_from_sim no)
  (in_bom yes)
  (on_board yes)
  (in_pos_files yes)
  (dnp no)
  (property "Reference" "#PWR016" (at 172.72 146.05 0) (hide yes) (show_name no) (do_not_autoplace no) (effects (font (size 1.27 1.27))))
  (property "Value" "GND" (at 169.164 146.05 90) (show_name no) (do_not_autoplace no) (effects (font (size 1.27 1.27)) (justify right)))
  (property "Footprint" "" (at 166.37 146.05 0) (hide yes) (show_name no) (do_not_autoplace no) (effects (font (size 1.27 1.27))))
  (property "Datasheet" "" (at 166.37 146.05 0) (hide yes) (show_name no) (do_not_autoplace no) (effects (font (size 1.27 1.27))))
  (property "Description" "Power symbol creates a global label with name \"GND\" , ground" (at 166.37 146.05 0) (hide yes) (show_name no) (do_not_autoplace no) (effects (font (size 1.27 1.27))))
  (pin "1"))
 (symbol
  (lib_id "Device:C")
  (at 158.75 137.16 0)
  (unit 1)
  (body_style 1)
  (exclude_from_sim no)
  (in_bom yes)
  (on_board yes)
  (in_pos_files yes)
  (dnp no)
  (property "Reference" "C6" (at 159.512 135.382 0) (show_name no) (do_not_autoplace no) (effects (font (size 1.27 1.27)) (justify left)))
  (property "Value" "100n" (at 159.512 139.192 0) (show_name no) (do_not_autoplace no) (effects (font (size 1.27 1.27)) (justify left)))
  (property "Footprint" "Capacitor_SMD:C_0402_1005Metric" (at 159.7152 140.97 0) (hide yes) (show_name no) (do_not_autoplace no) (effects (font (size 1.27 1.27))))
  (property "Datasheet" "" (at 158.75 137.16 0) (hide yes) (show_name no) (do_not_autoplace no) (effects (font (size 1.27 1.27))))
  (property "Description" "Unpolarized capacitor" (at 158.75 137.16 0) (hide yes) (show_name no) (do_not_autoplace no) (effects (font (size 1.27 1.27))))
  (pin "2")
  (pin "1"))
 (symbol
  (lib_id "power:GND")
  (at 152.4 62.23 180)
  (unit 1)
  (body_style 1)
  (exclude_from_sim no)
  (in_bom yes)
  (on_board yes)
  (in_pos_files yes)
  (dnp no)
  (property "Reference" "#PWR012" (at 152.4 55.88 0) (hide yes) (show_name no) (do_not_autoplace no) (effects (font (size 1.27 1.27))))
  (property "Value" "GND" (at 150.114 58.42 0) (show_name no) (do_not_autoplace no) (effects (font (size 1.27 1.27)) (justify right)))
  (property "Footprint" "" (at 152.4 62.23 0) (hide yes) (show_name no) (do_not_autoplace no) (effects (font (size 1.27 1.27))))
  (property "Datasheet" "" (at 152.4 62.23 0) (hide yes) (show_name no) (do_not_autoplace no) (effects (font (size 1.27 1.27))))
  (property "Description" "Power symbol creates a global label with name \"GND\" , ground" (at 152.4 62.23 0) (hide yes) (show_name no) (do_not_autoplace no) (effects (font (size 1.27 1.27))))
  (pin "1")))
